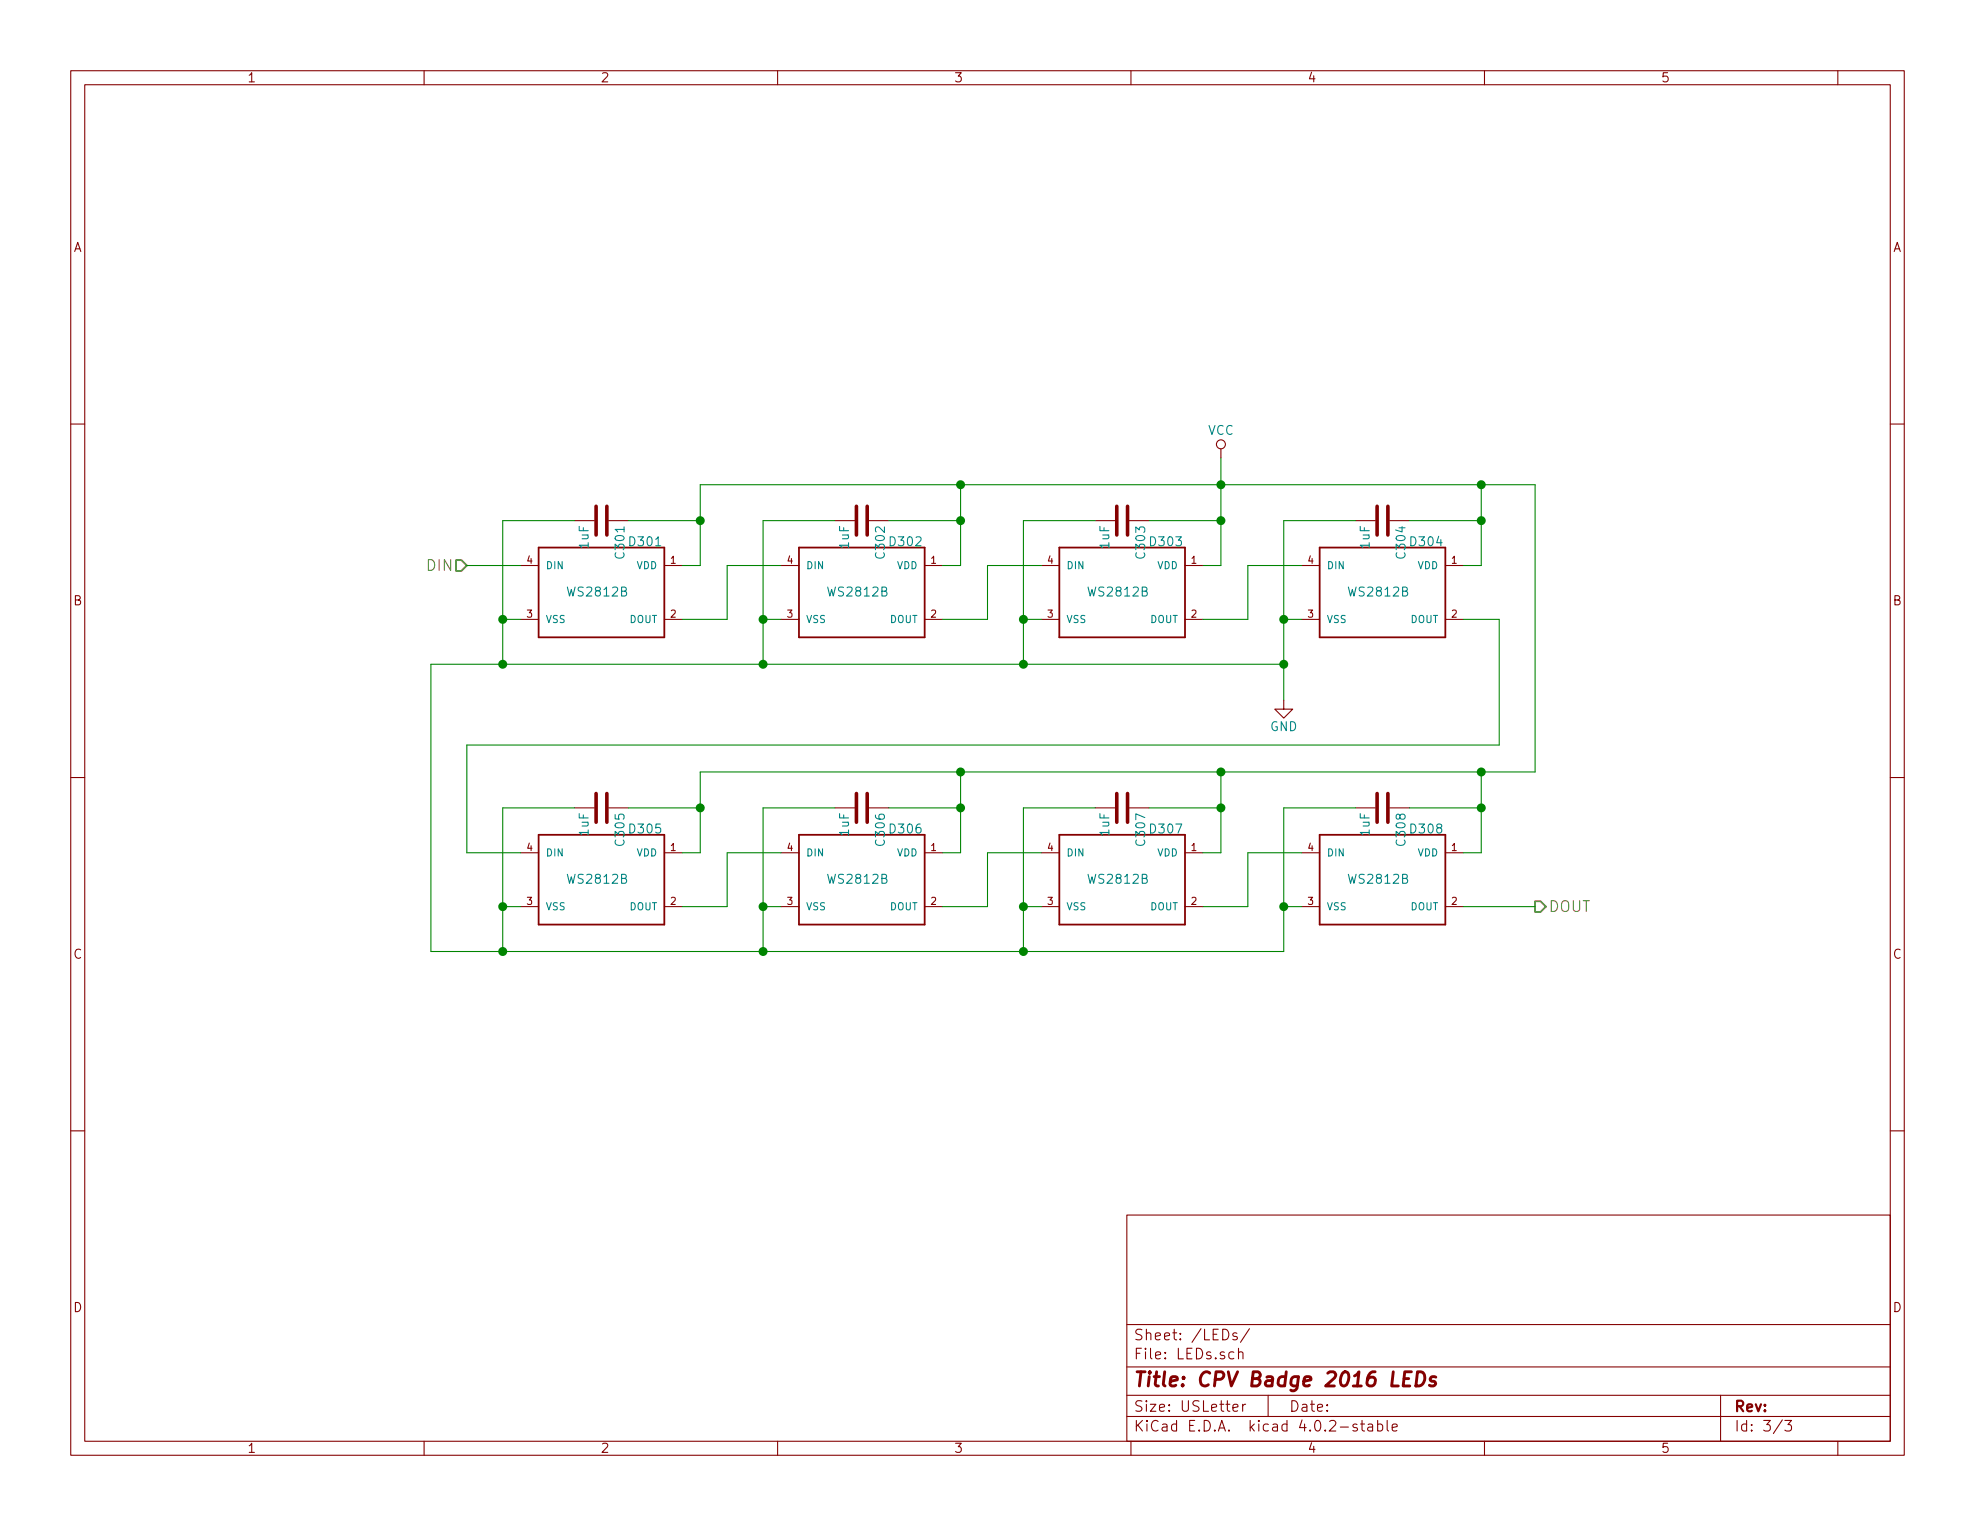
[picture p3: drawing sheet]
EESchema Schematic File Version 2
LIBS:power
LIBS:device
LIBS:transistors
LIBS:conn
LIBS:linear
LIBS:regul
LIBS:74xx
LIBS:cmos4000
LIBS:adc-dac
LIBS:memory
LIBS:xilinx
LIBS:microcontrollers
LIBS:dsp
LIBS:microchip
LIBS:analog_switches
LIBS:motorola
LIBS:texas
LIBS:intel
LIBS:audio
LIBS:interface
LIBS:digital-audio
LIBS:philips
LIBS:display
LIBS:cypress
LIBS:siliconi
LIBS:opto
LIBS:atmel
LIBS:contrib
LIBS:valves
LIBS:blinkybadge
LIBS:blinkybadge-cache
EELAYER 25 0
EELAYER END
$Descr USLetter 11000 8500
encoding utf-8
Sheet 3 3
Title "CPV Badge 2016 LEDs"
Date ""
Rev ""
Comp ""
Comment1 ""
Comment2 ""
Comment3 ""
Comment4 ""
$EndDescr
Text HLabel 2600 3150 0    60   Input ~ 0
DIN
$Comp
L WS2812B D301
U 1 1
P 3350 3300
F 0 "D301" H 3010 3580 50  0000 L CNN
F 1 "WS2812B" H 3200 3300 50  0000 L CNN
F 2 "lib:LED_WS2812B-PLCC4" H 3200 3300 50  0001 L CNN
F 3 "" H 3100 3250 60  0000 C CNN
	1    3350 3300
	-1   0    0    -1  
$EndComp
Wire Wire Line
	2600 3150 2900 3150
$Comp
L C C301
U 1 1
P 3350 2900
F 0 "C301" H 3375 3000 50  0000 L CNN
F 1 "1uF" H 3375 2800 50  0000 L CNN
F 2 "Capacitors_SMD:C_0603" H 3388 2750 50  0001 C CNN
F 3 "" H 3350 2900 50  0000 C CNN
	1    3350 2900
	0    1    1    0   
$EndComp
Wire Wire Line
	2900 3450 2800 3450
Wire Wire Line
	2800 2900 2800 3700
Wire Wire Line
	2800 2900 3200 2900
Wire Wire Line
	3900 3150 3800 3150
Wire Wire Line
	3900 2700 3900 3150
Wire Wire Line
	3900 2900 3500 2900
$Comp
L WS2812B D302
U 1 1
P 4800 3300
F 0 "D302" H 4460 3580 50  0000 L CNN
F 1 "WS2812B" H 4650 3300 50  0000 L CNN
F 2 "lib:LED_WS2812B-PLCC4" H 4650 3300 50  0001 L CNN
F 3 "" H 4550 3250 60  0000 C CNN
	1    4800 3300
	-1   0    0    -1  
$EndComp
Wire Wire Line
	4050 3150 4350 3150
$Comp
L C C302
U 1 1
P 4800 2900
F 0 "C302" H 4825 3000 50  0000 L CNN
F 1 "1uF" H 4825 2800 50  0000 L CNN
F 2 "Capacitors_SMD:C_0603" H 4838 2750 50  0001 C CNN
F 3 "" H 4800 2900 50  0000 C CNN
	1    4800 2900
	0    1    1    0   
$EndComp
Wire Wire Line
	4350 3450 4250 3450
Wire Wire Line
	4250 2900 4250 3700
Wire Wire Line
	4250 2900 4650 2900
Wire Wire Line
	5350 3150 5250 3150
Wire Wire Line
	5350 2700 5350 3150
Wire Wire Line
	5350 2900 4950 2900
Wire Wire Line
	3800 3450 4050 3450
Wire Wire Line
	4050 3450 4050 3150
$Comp
L WS2812B D303
U 1 1
P 6250 3300
F 0 "D303" H 5910 3580 50  0000 L CNN
F 1 "WS2812B" H 6100 3300 50  0000 L CNN
F 2 "lib:LED_WS2812B-PLCC4" H 6100 3300 50  0001 L CNN
F 3 "" H 6000 3250 60  0000 C CNN
	1    6250 3300
	-1   0    0    -1  
$EndComp
Wire Wire Line
	5500 3150 5800 3150
$Comp
L C C303
U 1 1
P 6250 2900
F 0 "C303" H 6275 3000 50  0000 L CNN
F 1 "1uF" H 6275 2800 50  0000 L CNN
F 2 "Capacitors_SMD:C_0603" H 6288 2750 50  0001 C CNN
F 3 "" H 6250 2900 50  0000 C CNN
	1    6250 2900
	0    1    1    0   
$EndComp
Wire Wire Line
	5800 3450 5700 3450
Wire Wire Line
	5700 3700 5700 2900
Wire Wire Line
	5700 2900 6100 2900
Wire Wire Line
	6800 3150 6700 3150
Wire Wire Line
	6800 2550 6800 3150
Wire Wire Line
	6800 2900 6400 2900
$Comp
L WS2812B D304
U 1 1
P 7700 3300
F 0 "D304" H 7360 3580 50  0000 L CNN
F 1 "WS2812B" H 7550 3300 50  0000 L CNN
F 2 "lib:LED_WS2812B-PLCC4" H 7550 3300 50  0001 L CNN
F 3 "" H 7450 3250 60  0000 C CNN
	1    7700 3300
	-1   0    0    -1  
$EndComp
Wire Wire Line
	6950 3150 7250 3150
$Comp
L C C304
U 1 1
P 7700 2900
F 0 "C304" H 7725 3000 50  0000 L CNN
F 1 "1uF" H 7725 2800 50  0000 L CNN
F 2 "Capacitors_SMD:C_0603" H 7738 2750 50  0001 C CNN
F 3 "" H 7700 2900 50  0000 C CNN
	1    7700 2900
	0    1    1    0   
$EndComp
Wire Wire Line
	7250 3450 7150 3450
Wire Wire Line
	7150 2900 7150 3900
Wire Wire Line
	7150 2900 7550 2900
Wire Wire Line
	8250 3150 8150 3150
Wire Wire Line
	8250 2700 8250 3150
Wire Wire Line
	8250 2900 7850 2900
$Comp
L WS2812B D305
U 1 1
P 3350 4900
F 0 "D305" H 3010 5180 50  0000 L CNN
F 1 "WS2812B" H 3200 4900 50  0000 L CNN
F 2 "lib:LED_WS2812B-PLCC4" H 3200 4900 50  0001 L CNN
F 3 "" H 3100 4850 60  0000 C CNN
	1    3350 4900
	-1   0    0    -1  
$EndComp
Wire Wire Line
	2600 4750 2900 4750
$Comp
L C C305
U 1 1
P 3350 4500
F 0 "C305" H 3375 4600 50  0000 L CNN
F 1 "1uF" H 3375 4400 50  0000 L CNN
F 2 "Capacitors_SMD:C_0603" H 3388 4350 50  0001 C CNN
F 3 "" H 3350 4500 50  0000 C CNN
	1    3350 4500
	0    1    1    0   
$EndComp
Wire Wire Line
	2900 5050 2800 5050
Wire Wire Line
	2800 4500 2800 5300
Wire Wire Line
	2800 4500 3200 4500
Wire Wire Line
	3900 4750 3800 4750
Wire Wire Line
	3900 4300 3900 4750
Wire Wire Line
	3900 4500 3500 4500
$Comp
L WS2812B D306
U 1 1
P 4800 4900
F 0 "D306" H 4460 5180 50  0000 L CNN
F 1 "WS2812B" H 4650 4900 50  0000 L CNN
F 2 "lib:LED_WS2812B-PLCC4" H 4650 4900 50  0001 L CNN
F 3 "" H 4550 4850 60  0000 C CNN
	1    4800 4900
	-1   0    0    -1  
$EndComp
Wire Wire Line
	4050 4750 4350 4750
$Comp
L C C306
U 1 1
P 4800 4500
F 0 "C306" H 4825 4600 50  0000 L CNN
F 1 "1uF" H 4825 4400 50  0000 L CNN
F 2 "Capacitors_SMD:C_0603" H 4838 4350 50  0001 C CNN
F 3 "" H 4800 4500 50  0000 C CNN
	1    4800 4500
	0    1    1    0   
$EndComp
Wire Wire Line
	4350 5050 4250 5050
Wire Wire Line
	4250 4500 4250 5300
Wire Wire Line
	4250 4500 4650 4500
Wire Wire Line
	5350 4750 5250 4750
Wire Wire Line
	5350 4300 5350 4750
Wire Wire Line
	5350 4500 4950 4500
Wire Wire Line
	3800 5050 4050 5050
Wire Wire Line
	4050 5050 4050 4750
Wire Wire Line
	6700 3450 6950 3450
Wire Wire Line
	6950 3450 6950 3150
Wire Wire Line
	5250 3450 5500 3450
Wire Wire Line
	5500 3450 5500 3150
Connection ~ 5350 4500
Connection ~ 3900 2900
Connection ~ 5350 2700
Connection ~ 5350 2900
Connection ~ 6800 2700
Connection ~ 6800 2900
Connection ~ 8250 2700
Connection ~ 8250 2900
Connection ~ 3900 4500
Connection ~ 4250 5050
Connection ~ 2800 3450
Connection ~ 2800 5050
Connection ~ 7150 3700
Connection ~ 7150 3450
Connection ~ 5700 3700
Connection ~ 5700 3450
Connection ~ 4250 3700
Connection ~ 4250 3450
$Comp
L GND #PWR016
U 1 1
P 7150 3900
F 0 "#PWR016" H 7150 3650 50  0001 C CNN
F 1 "GND" H 7150 3750 50  0000 C CNN
F 2 "" H 7150 3900 50  0000 C CNN
F 3 "" H 7150 3900 50  0000 C CNN
	1    7150 3900
	1    0    0    -1  
$EndComp
$Comp
L VCC #PWR017
U 1 1
P 6800 2550
F 0 "#PWR017" H 6800 2400 50  0001 C CNN
F 1 "VCC" H 6800 2700 50  0000 C CNN
F 2 "" H 6800 2550 50  0000 C CNN
F 3 "" H 6800 2550 50  0000 C CNN
	1    6800 2550
	1    0    0    -1  
$EndComp
Wire Wire Line
	3900 2700 8550 2700
$Comp
L WS2812B D307
U 1 1
P 6250 4900
F 0 "D307" H 5910 5180 50  0000 L CNN
F 1 "WS2812B" H 6100 4900 50  0000 L CNN
F 2 "lib:LED_WS2812B-PLCC4" H 6100 4900 50  0001 L CNN
F 3 "" H 6000 4850 60  0000 C CNN
	1    6250 4900
	-1   0    0    -1  
$EndComp
Wire Wire Line
	5500 4750 5800 4750
$Comp
L C C307
U 1 1
P 6250 4500
F 0 "C307" H 6275 4600 50  0000 L CNN
F 1 "1uF" H 6275 4400 50  0000 L CNN
F 2 "Capacitors_SMD:C_0603" H 6288 4350 50  0001 C CNN
F 3 "" H 6250 4500 50  0000 C CNN
	1    6250 4500
	0    1    1    0   
$EndComp
Wire Wire Line
	5800 5050 5700 5050
Wire Wire Line
	5700 5300 5700 4500
Wire Wire Line
	5700 4500 6100 4500
Wire Wire Line
	6800 4750 6700 4750
Wire Wire Line
	6800 4300 6800 4750
Wire Wire Line
	6800 4500 6400 4500
$Comp
L WS2812B D308
U 1 1
P 7700 4900
F 0 "D308" H 7360 5180 50  0000 L CNN
F 1 "WS2812B" H 7550 4900 50  0000 L CNN
F 2 "lib:LED_WS2812B-PLCC4" H 7550 4900 50  0001 L CNN
F 3 "" H 7450 4850 60  0000 C CNN
	1    7700 4900
	-1   0    0    -1  
$EndComp
Wire Wire Line
	6950 4750 7250 4750
$Comp
L C C308
U 1 1
P 7700 4500
F 0 "C308" H 7725 4600 50  0000 L CNN
F 1 "1uF" H 7725 4400 50  0000 L CNN
F 2 "Capacitors_SMD:C_0603" H 7738 4350 50  0001 C CNN
F 3 "" H 7700 4500 50  0000 C CNN
	1    7700 4500
	0    1    1    0   
$EndComp
Wire Wire Line
	7250 5050 7150 5050
Wire Wire Line
	7150 5300 7150 4500
Wire Wire Line
	7150 4500 7550 4500
Wire Wire Line
	8250 4750 8150 4750
Wire Wire Line
	8250 4300 8250 4750
Wire Wire Line
	8250 4500 7850 4500
Wire Wire Line
	6700 5050 6950 5050
Wire Wire Line
	6950 5050 6950 4750
Connection ~ 8250 4500
Connection ~ 6800 4500
Connection ~ 7150 5050
Connection ~ 5700 5050
Wire Wire Line
	3900 4300 8550 4300
Connection ~ 5350 4300
Connection ~ 6800 4300
Wire Wire Line
	8550 4300 8550 2700
Connection ~ 8250 4300
Wire Wire Line
	8150 3450 8350 3450
Wire Wire Line
	8350 3450 8350 4150
Wire Wire Line
	8350 4150 2600 4150
Wire Wire Line
	2600 4150 2600 4750
Wire Wire Line
	2400 5300 7150 5300
Connection ~ 4250 5300
Connection ~ 5700 5300
Wire Wire Line
	2400 3700 7150 3700
Wire Wire Line
	2400 3700 2400 5300
Connection ~ 2800 5300
Connection ~ 2800 3700
Text HLabel 8550 5050 2    60   Output ~ 0
DOUT
Wire Wire Line
	8150 5050 8550 5050
Wire Wire Line
	5500 4750 5500 5050
Wire Wire Line
	5500 5050 5250 5050
$EndSCHEMATC
